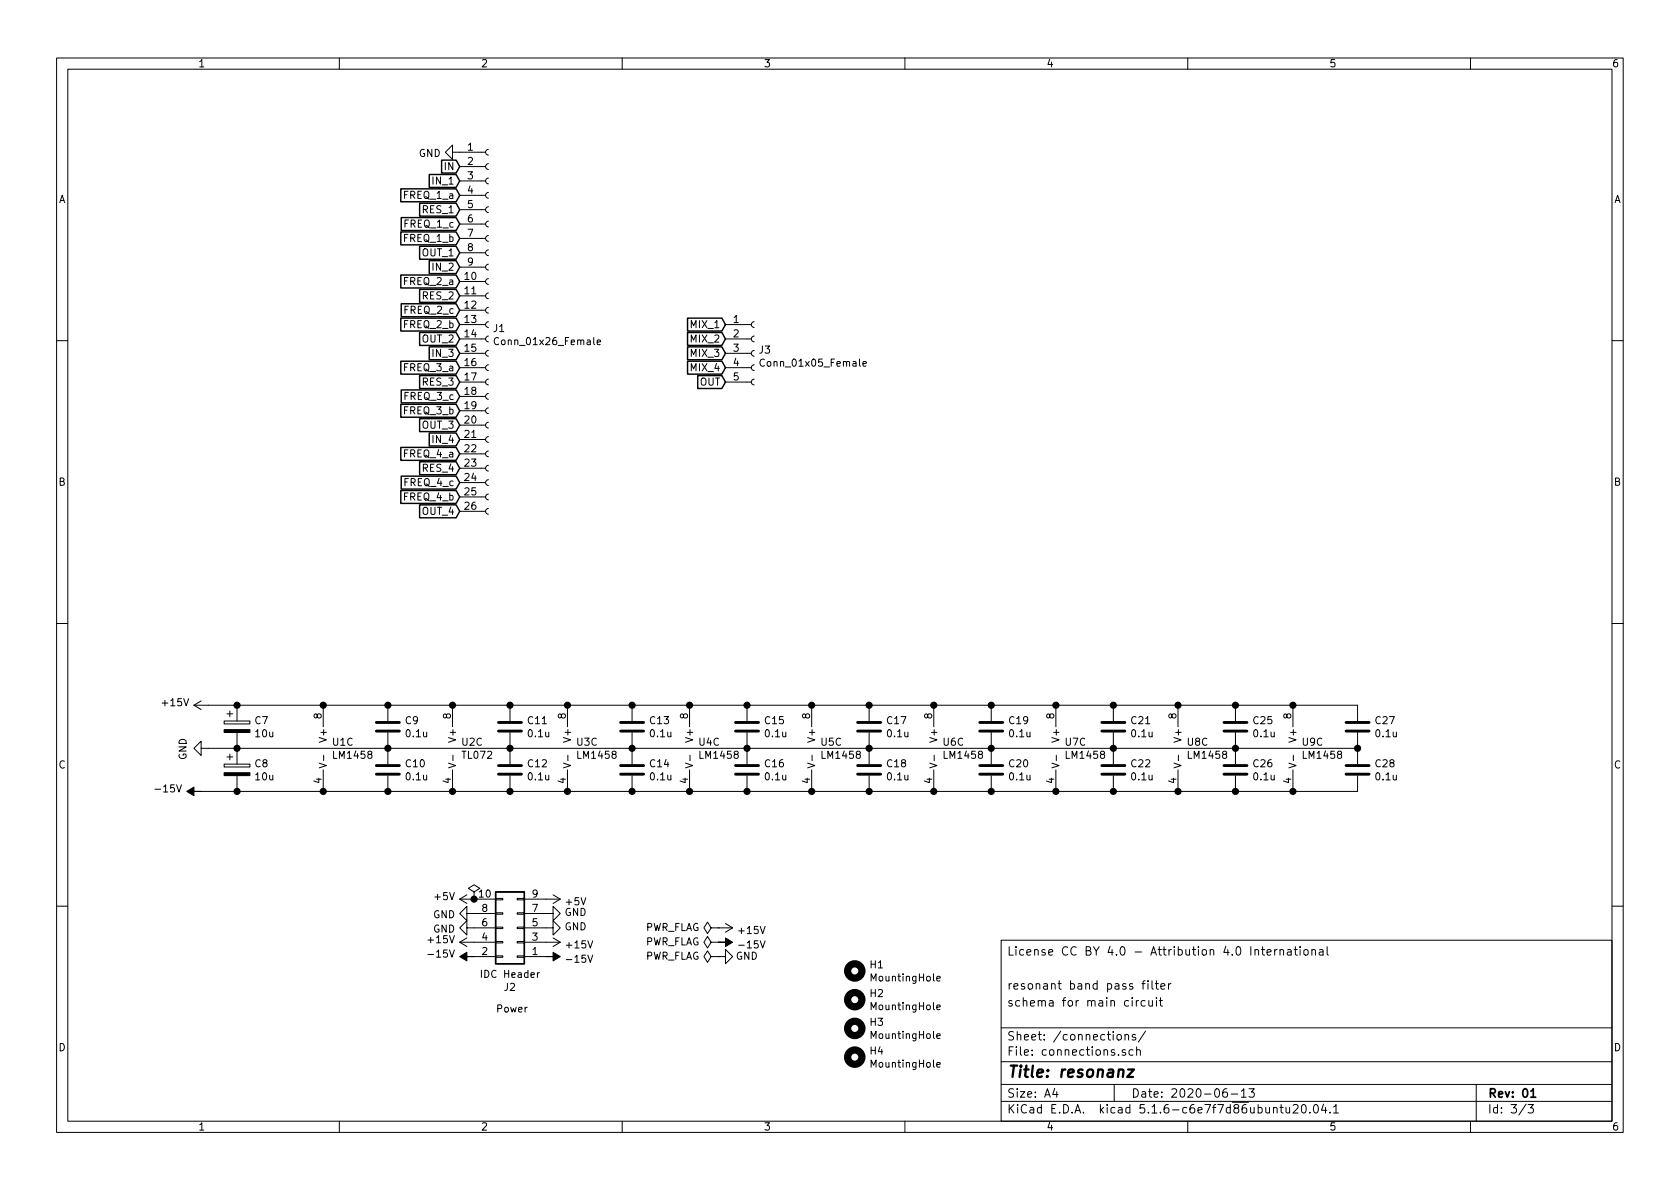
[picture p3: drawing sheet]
EESchema Schematic File Version 4
EELAYER 30 0
EELAYER END
$Descr A4 11693 8268
encoding utf-8
Sheet 3 3
Title "resonanz"
Date "2020-06-13"
Rev "01"
Comp ""
Comment1 "schema for main circuit"
Comment2 "resonant band pass filter"
Comment3 ""
Comment4 "License CC BY 4.0 - Attribution 4.0 International"
$EndDescr
$Comp
L power:+15V #PWR?
U 1 1
P 1450 4900
AR Path="/5F186FB7" Ref="#PWR?"  Part="1" 
AR Path="/5F169930/5F186FB7" Ref="#PWR019"  Part="1" 
F 0 "#PWR019" H 1450 4750 50  0001 C CNN
F 1 "+15V" V 1465 5028 50  0000 L CNN
F 2 "" H 1450 4900 50  0001 C CNN
F 3 "" H 1450 4900 50  0001 C CNN
	1    1450 4900
	0    -1   -1   0   
$EndComp
$Comp
L Device:CP C?
U 1 1
P 1650 5350
AR Path="/5F186FBD" Ref="C?"  Part="1" 
AR Path="/5F169930/5F186FBD" Ref="C8"  Part="1" 
F 0 "C8" H 1768 5396 50  0000 L CNN
F 1 "10u" H 1768 5305 50  0000 L CNN
F 2 "Capacitor_THT:CP_Radial_D5.0mm_P2.50mm" H 1688 5200 50  0001 C CNN
F 3 "~" H 1650 5350 50  0001 C CNN
	1    1650 5350
	1    0    0    -1  
$EndComp
$Comp
L power:GND #PWR?
U 1 1
P 1450 5200
AR Path="/5F186FC3" Ref="#PWR?"  Part="1" 
AR Path="/5F169930/5F186FC3" Ref="#PWR020"  Part="1" 
F 0 "#PWR020" H 1450 4950 50  0001 C CNN
F 1 "GND" H 1455 5027 50  0000 C CNN
F 2 "" H 1450 5200 50  0001 C CNN
F 3 "" H 1450 5200 50  0001 C CNN
	1    1450 5200
	0    1    1    0   
$EndComp
Wire Wire Line
	1650 5200 1450 5200
$Comp
L Device:C C?
U 1 1
P 2700 5350
AR Path="/5F186FCA" Ref="C?"  Part="1" 
AR Path="/5F169930/5F186FCA" Ref="C10"  Part="1" 
F 0 "C10" H 2815 5396 50  0000 L CNN
F 1 "0.1u" H 2815 5305 50  0000 L CNN
F 2 "Capacitor_THT:C_Rect_L4.0mm_W2.5mm_P2.50mm" H 2738 5200 50  0001 C CNN
F 3 "~" H 2700 5350 50  0001 C CNN
	1    2700 5350
	1    0    0    -1  
$EndComp
Connection ~ 1650 5200
$Comp
L Device:CP C?
U 1 1
P 1650 5050
AR Path="/5F186FD1" Ref="C?"  Part="1" 
AR Path="/5F169930/5F186FD1" Ref="C7"  Part="1" 
F 0 "C7" H 1768 5096 50  0000 L CNN
F 1 "10u" H 1768 5005 50  0000 L CNN
F 2 "Capacitor_THT:CP_Radial_D5.0mm_P2.50mm" H 1688 4900 50  0001 C CNN
F 3 "~" H 1650 5050 50  0001 C CNN
	1    1650 5050
	1    0    0    -1  
$EndComp
$Comp
L power:-15V #PWR?
U 1 1
P 1400 5500
AR Path="/5F186FD7" Ref="#PWR?"  Part="1" 
AR Path="/5F169930/5F186FD7" Ref="#PWR018"  Part="1" 
F 0 "#PWR018" H 1400 5600 50  0001 C CNN
F 1 "-15V" V 1415 5628 50  0000 L CNN
F 2 "" H 1400 5500 50  0001 C CNN
F 3 "" H 1400 5500 50  0001 C CNN
	1    1400 5500
	0    -1   -1   0   
$EndComp
Wire Wire Line
	1650 4900 1450 4900
Wire Wire Line
	1400 5500 1650 5500
Connection ~ 1650 5500
Connection ~ 1650 4900
Wire Wire Line
	1650 5200 2700 5200
Connection ~ 2700 5200
$Comp
L Device:C C?
U 1 1
P 2700 5050
AR Path="/5F186FF5" Ref="C?"  Part="1" 
AR Path="/5F169930/5F186FF5" Ref="C9"  Part="1" 
F 0 "C9" H 2815 5096 50  0000 L CNN
F 1 "0.1u" H 2815 5005 50  0000 L CNN
F 2 "Capacitor_THT:C_Rect_L4.0mm_W2.5mm_P2.50mm" H 2738 4900 50  0001 C CNN
F 3 "~" H 2700 5050 50  0001 C CNN
	1    2700 5050
	1    0    0    -1  
$EndComp
$Comp
L Device:C C?
U 1 1
P 3550 5350
AR Path="/5F186FFB" Ref="C?"  Part="1" 
AR Path="/5F169930/5F186FFB" Ref="C12"  Part="1" 
F 0 "C12" H 3665 5396 50  0000 L CNN
F 1 "0.1u" H 3665 5305 50  0000 L CNN
F 2 "Capacitor_THT:C_Rect_L4.0mm_W2.5mm_P2.50mm" H 3588 5200 50  0001 C CNN
F 3 "~" H 3550 5350 50  0001 C CNN
	1    3550 5350
	1    0    0    -1  
$EndComp
$Comp
L Device:C C?
U 1 1
P 3550 5050
AR Path="/5F187001" Ref="C?"  Part="1" 
AR Path="/5F169930/5F187001" Ref="C11"  Part="1" 
F 0 "C11" H 3665 5096 50  0000 L CNN
F 1 "0.1u" H 3665 5005 50  0000 L CNN
F 2 "Capacitor_THT:C_Rect_L4.0mm_W2.5mm_P2.50mm" H 3588 4900 50  0001 C CNN
F 3 "~" H 3550 5050 50  0001 C CNN
	1    3550 5050
	1    0    0    -1  
$EndComp
Connection ~ 2700 4900
Connection ~ 2700 5500
Wire Wire Line
	2700 5200 3550 5200
Connection ~ 3550 5200
$Comp
L Device:C C?
U 1 1
P 4400 5350
AR Path="/5F187017" Ref="C?"  Part="1" 
AR Path="/5F169930/5F187017" Ref="C14"  Part="1" 
F 0 "C14" H 4515 5396 50  0000 L CNN
F 1 "0.1u" H 4515 5305 50  0000 L CNN
F 2 "Capacitor_THT:C_Rect_L4.0mm_W2.5mm_P2.50mm" H 4438 5200 50  0001 C CNN
F 3 "~" H 4400 5350 50  0001 C CNN
	1    4400 5350
	1    0    0    -1  
$EndComp
$Comp
L Device:C C?
U 1 1
P 4400 5050
AR Path="/5F18701D" Ref="C?"  Part="1" 
AR Path="/5F169930/5F18701D" Ref="C13"  Part="1" 
F 0 "C13" H 4515 5096 50  0000 L CNN
F 1 "0.1u" H 4515 5005 50  0000 L CNN
F 2 "Capacitor_THT:C_Rect_L4.0mm_W2.5mm_P2.50mm" H 4438 4900 50  0001 C CNN
F 3 "~" H 4400 5050 50  0001 C CNN
	1    4400 5050
	1    0    0    -1  
$EndComp
Connection ~ 4400 5200
$Comp
L Device:C C?
U 1 1
P 5200 5350
AR Path="/5F18702E" Ref="C?"  Part="1" 
AR Path="/5F169930/5F18702E" Ref="C16"  Part="1" 
F 0 "C16" H 5315 5396 50  0000 L CNN
F 1 "0.1u" H 5315 5305 50  0000 L CNN
F 2 "Capacitor_THT:C_Rect_L4.0mm_W2.5mm_P2.50mm" H 5238 5200 50  0001 C CNN
F 3 "~" H 5200 5350 50  0001 C CNN
	1    5200 5350
	1    0    0    -1  
$EndComp
$Comp
L Device:C C?
U 1 1
P 5200 5050
AR Path="/5F187034" Ref="C?"  Part="1" 
AR Path="/5F169930/5F187034" Ref="C15"  Part="1" 
F 0 "C15" H 5315 5096 50  0000 L CNN
F 1 "0.1u" H 5315 5005 50  0000 L CNN
F 2 "Capacitor_THT:C_Rect_L4.0mm_W2.5mm_P2.50mm" H 5238 4900 50  0001 C CNN
F 3 "~" H 5200 5050 50  0001 C CNN
	1    5200 5050
	1    0    0    -1  
$EndComp
Connection ~ 5200 5200
Wire Wire Line
	4400 5200 5200 5200
$Comp
L Device:C C?
U 1 1
P 6050 5350
AR Path="/5F187048" Ref="C?"  Part="1" 
AR Path="/5F169930/5F187048" Ref="C18"  Part="1" 
F 0 "C18" H 6165 5396 50  0000 L CNN
F 1 "0.1u" H 6165 5305 50  0000 L CNN
F 2 "Capacitor_THT:C_Rect_L4.0mm_W2.5mm_P2.50mm" H 6088 5200 50  0001 C CNN
F 3 "~" H 6050 5350 50  0001 C CNN
	1    6050 5350
	1    0    0    -1  
$EndComp
$Comp
L Device:C C?
U 1 1
P 6050 5050
AR Path="/5F18704E" Ref="C?"  Part="1" 
AR Path="/5F169930/5F18704E" Ref="C17"  Part="1" 
F 0 "C17" H 6165 5096 50  0000 L CNN
F 1 "0.1u" H 6165 5005 50  0000 L CNN
F 2 "Capacitor_THT:C_Rect_L4.0mm_W2.5mm_P2.50mm" H 6088 4900 50  0001 C CNN
F 3 "~" H 6050 5050 50  0001 C CNN
	1    6050 5050
	1    0    0    -1  
$EndComp
Wire Wire Line
	5200 5200 6050 5200
Connection ~ 6050 5200
$Comp
L Device:C C?
U 1 1
P 6900 5350
AR Path="/5F187062" Ref="C?"  Part="1" 
AR Path="/5F169930/5F187062" Ref="C20"  Part="1" 
F 0 "C20" H 7015 5396 50  0000 L CNN
F 1 "0.1u" H 7015 5305 50  0000 L CNN
F 2 "Capacitor_THT:C_Rect_L4.0mm_W2.5mm_P2.50mm" H 6938 5200 50  0001 C CNN
F 3 "~" H 6900 5350 50  0001 C CNN
	1    6900 5350
	1    0    0    -1  
$EndComp
$Comp
L Device:C C?
U 1 1
P 6900 5050
AR Path="/5F187068" Ref="C?"  Part="1" 
AR Path="/5F169930/5F187068" Ref="C19"  Part="1" 
F 0 "C19" H 7015 5096 50  0000 L CNN
F 1 "0.1u" H 7015 5005 50  0000 L CNN
F 2 "Capacitor_THT:C_Rect_L4.0mm_W2.5mm_P2.50mm" H 6938 4900 50  0001 C CNN
F 3 "~" H 6900 5050 50  0001 C CNN
	1    6900 5050
	1    0    0    -1  
$EndComp
Wire Wire Line
	6050 5200 6900 5200
Connection ~ 6900 5200
$Comp
L Device:C C?
U 1 1
P 7750 5350
AR Path="/5F18707C" Ref="C?"  Part="1" 
AR Path="/5F169930/5F18707C" Ref="C22"  Part="1" 
F 0 "C22" H 7865 5396 50  0000 L CNN
F 1 "0.1u" H 7865 5305 50  0000 L CNN
F 2 "Capacitor_THT:C_Rect_L4.0mm_W2.5mm_P2.50mm" H 7788 5200 50  0001 C CNN
F 3 "~" H 7750 5350 50  0001 C CNN
	1    7750 5350
	1    0    0    -1  
$EndComp
$Comp
L Device:C C?
U 1 1
P 7750 5050
AR Path="/5F187082" Ref="C?"  Part="1" 
AR Path="/5F169930/5F187082" Ref="C21"  Part="1" 
F 0 "C21" H 7865 5096 50  0000 L CNN
F 1 "0.1u" H 7865 5005 50  0000 L CNN
F 2 "Capacitor_THT:C_Rect_L4.0mm_W2.5mm_P2.50mm" H 7788 4900 50  0001 C CNN
F 3 "~" H 7750 5050 50  0001 C CNN
	1    7750 5050
	1    0    0    -1  
$EndComp
Wire Wire Line
	6900 5200 7750 5200
Connection ~ 7750 5200
Connection ~ 3550 4900
Connection ~ 3550 5500
Connection ~ 4400 4900
Connection ~ 4400 5500
Connection ~ 5200 4900
Connection ~ 5200 5500
Connection ~ 6050 4900
Connection ~ 6050 5500
Connection ~ 6900 4900
Connection ~ 6900 5500
$Comp
L power:PWR_FLAG #FLG?
U 1 1
P 5000 6450
AR Path="/5F194035" Ref="#FLG?"  Part="1" 
AR Path="/5F169930/5F194035" Ref="#FLG02"  Part="1" 
F 0 "#FLG02" H 5000 6525 50  0001 C CNN
F 1 "PWR_FLAG" V 5000 6578 50  0000 L CNN
F 2 "" H 5000 6450 50  0001 C CNN
F 3 "~" H 5000 6450 50  0001 C CNN
	1    5000 6450
	0    -1   -1   0   
$EndComp
$Comp
L Connector_Generic:Conn_02x05_Odd_Even J?
U 1 1
P 3600 6450
AR Path="/5F19403B" Ref="J?"  Part="1" 
AR Path="/5F169930/5F19403B" Ref="J2"  Part="1" 
F 0 "J2" H 3650 6867 50  0000 C CNN
F 1 "IDC Header" H 3650 6776 50  0000 C CNN
F 2 "Connector_IDC:IDC-Header_2x05_P2.54mm_Vertical" H 3600 6450 50  0001 C CNN
F 3 "~" H 3600 6450 50  0001 C CNN
	1    3600 6450
	-1   0    0    1   
$EndComp
$Comp
L power:+15V #PWR?
U 1 1
P 3300 6550
AR Path="/5F194041" Ref="#PWR?"  Part="1" 
AR Path="/5F169930/5F194041" Ref="#PWR024"  Part="1" 
F 0 "#PWR024" H 3300 6400 50  0001 C CNN
F 1 "+15V" V 3315 6678 50  0000 L CNN
F 2 "" H 3300 6550 50  0001 C CNN
F 3 "" H 3300 6550 50  0001 C CNN
	1    3300 6550
	0    -1   -1   0   
$EndComp
$Comp
L power:+15V #PWR?
U 1 1
P 3800 6550
AR Path="/5F194047" Ref="#PWR?"  Part="1" 
AR Path="/5F169930/5F194047" Ref="#PWR029"  Part="1" 
F 0 "#PWR029" H 3800 6400 50  0001 C CNN
F 1 "+15V" V 3815 6678 50  0000 L CNN
F 2 "" H 3800 6550 50  0001 C CNN
F 3 "" H 3800 6550 50  0001 C CNN
	1    3800 6550
	0    1    1    0   
$EndComp
$Comp
L power:-15V #PWR?
U 1 1
P 3300 6650
AR Path="/5F19404D" Ref="#PWR?"  Part="1" 
AR Path="/5F169930/5F19404D" Ref="#PWR025"  Part="1" 
F 0 "#PWR025" H 3300 6750 50  0001 C CNN
F 1 "-15V" V 3315 6778 50  0000 L CNN
F 2 "" H 3300 6650 50  0001 C CNN
F 3 "" H 3300 6650 50  0001 C CNN
	1    3300 6650
	0    -1   -1   0   
$EndComp
$Comp
L power:-15V #PWR?
U 1 1
P 3800 6650
AR Path="/5F194053" Ref="#PWR?"  Part="1" 
AR Path="/5F169930/5F194053" Ref="#PWR030"  Part="1" 
F 0 "#PWR030" H 3800 6750 50  0001 C CNN
F 1 "-15V" V 3815 6778 50  0000 L CNN
F 2 "" H 3800 6650 50  0001 C CNN
F 3 "" H 3800 6650 50  0001 C CNN
	1    3800 6650
	0    1    1    0   
$EndComp
$Comp
L power:GND #PWR?
U 1 1
P 3300 6450
AR Path="/5F194059" Ref="#PWR?"  Part="1" 
AR Path="/5F169930/5F194059" Ref="#PWR023"  Part="1" 
F 0 "#PWR023" H 3300 6200 50  0001 C CNN
F 1 "GND" V 3305 6322 50  0000 R CNN
F 2 "" H 3300 6450 50  0001 C CNN
F 3 "" H 3300 6450 50  0001 C CNN
	1    3300 6450
	0    1    1    0   
$EndComp
$Comp
L power:GND #PWR?
U 1 1
P 3300 6350
AR Path="/5F19405F" Ref="#PWR?"  Part="1" 
AR Path="/5F169930/5F19405F" Ref="#PWR022"  Part="1" 
F 0 "#PWR022" H 3300 6100 50  0001 C CNN
F 1 "GND" V 3305 6222 50  0000 R CNN
F 2 "" H 3300 6350 50  0001 C CNN
F 3 "" H 3300 6350 50  0001 C CNN
	1    3300 6350
	0    1    1    0   
$EndComp
$Comp
L power:GND #PWR?
U 1 1
P 3800 6350
AR Path="/5F194065" Ref="#PWR?"  Part="1" 
AR Path="/5F169930/5F194065" Ref="#PWR027"  Part="1" 
F 0 "#PWR027" H 3800 6100 50  0001 C CNN
F 1 "GND" V 3805 6222 50  0000 R CNN
F 2 "" H 3800 6350 50  0001 C CNN
F 3 "" H 3800 6350 50  0001 C CNN
	1    3800 6350
	0    -1   -1   0   
$EndComp
$Comp
L power:GND #PWR?
U 1 1
P 3800 6450
AR Path="/5F19406B" Ref="#PWR?"  Part="1" 
AR Path="/5F169930/5F19406B" Ref="#PWR028"  Part="1" 
F 0 "#PWR028" H 3800 6200 50  0001 C CNN
F 1 "GND" V 3805 6322 50  0000 R CNN
F 2 "" H 3800 6450 50  0001 C CNN
F 3 "" H 3800 6450 50  0001 C CNN
	1    3800 6450
	0    -1   -1   0   
$EndComp
$Comp
L power:+5V #PWR?
U 1 1
P 3800 6250
AR Path="/5F194071" Ref="#PWR?"  Part="1" 
AR Path="/5F169930/5F194071" Ref="#PWR026"  Part="1" 
F 0 "#PWR026" H 3800 6100 50  0001 C CNN
F 1 "+5V" V 3815 6378 50  0000 L CNN
F 2 "" H 3800 6250 50  0001 C CNN
F 3 "" H 3800 6250 50  0001 C CNN
	1    3800 6250
	0    1    1    0   
$EndComp
$Comp
L power:+5V #PWR?
U 1 1
P 3300 6250
AR Path="/5F194077" Ref="#PWR?"  Part="1" 
AR Path="/5F169930/5F194077" Ref="#PWR021"  Part="1" 
F 0 "#PWR021" H 3300 6100 50  0001 C CNN
F 1 "+5V" V 3315 6378 50  0000 L CNN
F 2 "" H 3300 6250 50  0001 C CNN
F 3 "" H 3300 6250 50  0001 C CNN
	1    3300 6250
	0    -1   -1   0   
$EndComp
$Comp
L power:PWR_FLAG #FLG?
U 1 1
P 3300 6250
AR Path="/5F19407D" Ref="#FLG?"  Part="1" 
AR Path="/5F169930/5F19407D" Ref="#FLG01"  Part="1" 
F 0 "#FLG01" H 3300 6325 50  0001 C CNN
F 1 "PWR_FLAG" H 3300 6378 50  0001 L CNN
F 2 "" H 3300 6250 50  0001 C CNN
F 3 "~" H 3300 6250 50  0001 C CNN
	1    3300 6250
	1    0    0    -1  
$EndComp
Connection ~ 3300 6250
Text Notes 3450 7050 0    50   ~ 0
Power
$Comp
L power:+15V #PWR?
U 1 1
P 5000 6450
AR Path="/5F194085" Ref="#PWR?"  Part="1" 
AR Path="/5F169930/5F194085" Ref="#PWR031"  Part="1" 
F 0 "#PWR031" H 5000 6300 50  0001 C CNN
F 1 "+15V" V 5015 6578 50  0000 L CNN
F 2 "" H 5000 6450 50  0001 C CNN
F 3 "" H 5000 6450 50  0001 C CNN
	1    5000 6450
	0    1    1    0   
$EndComp
$Comp
L power:-15V #PWR?
U 1 1
P 5000 6550
AR Path="/5F19408B" Ref="#PWR?"  Part="1" 
AR Path="/5F169930/5F19408B" Ref="#PWR032"  Part="1" 
F 0 "#PWR032" H 5000 6650 50  0001 C CNN
F 1 "-15V" V 5015 6678 50  0000 L CNN
F 2 "" H 5000 6550 50  0001 C CNN
F 3 "" H 5000 6550 50  0001 C CNN
	1    5000 6550
	0    1    1    0   
$EndComp
$Comp
L power:GND #PWR?
U 1 1
P 5000 6650
AR Path="/5F194091" Ref="#PWR?"  Part="1" 
AR Path="/5F169930/5F194091" Ref="#PWR033"  Part="1" 
F 0 "#PWR033" H 5000 6400 50  0001 C CNN
F 1 "GND" V 5000 6450 50  0000 C CNN
F 2 "" H 5000 6650 50  0001 C CNN
F 3 "" H 5000 6650 50  0001 C CNN
	1    5000 6650
	0    -1   -1   0   
$EndComp
$Comp
L power:PWR_FLAG #FLG?
U 1 1
P 5000 6550
AR Path="/5F194097" Ref="#FLG?"  Part="1" 
AR Path="/5F169930/5F194097" Ref="#FLG03"  Part="1" 
F 0 "#FLG03" H 5000 6625 50  0001 C CNN
F 1 "PWR_FLAG" V 5000 6678 50  0000 L CNN
F 2 "" H 5000 6550 50  0001 C CNN
F 3 "~" H 5000 6550 50  0001 C CNN
	1    5000 6550
	0    -1   -1   0   
$EndComp
$Comp
L power:PWR_FLAG #FLG?
U 1 1
P 5000 6650
AR Path="/5F19409D" Ref="#FLG?"  Part="1" 
AR Path="/5F169930/5F19409D" Ref="#FLG04"  Part="1" 
F 0 "#FLG04" H 5000 6725 50  0001 C CNN
F 1 "PWR_FLAG" V 5000 6778 50  0000 L CNN
F 2 "" H 5000 6650 50  0001 C CNN
F 3 "~" H 5000 6650 50  0001 C CNN
	1    5000 6650
	0    -1   -1   0   
$EndComp
Text GLabel 3200 1150 0    50   Input ~ 0
IN
Text GLabel 3200 1250 0    50   Input ~ 0
IN_1
Text GLabel 3200 1450 0    50   Input ~ 0
RES_1
Text GLabel 3200 1350 0    50   Input ~ 0
FREQ_1_a
Text GLabel 3200 1650 0    50   Input ~ 0
FREQ_1_b
Text GLabel 3200 1550 0    50   Input ~ 0
FREQ_1_c
Text GLabel 3200 1750 0    50   Input ~ 0
OUT_1
Text GLabel 3200 1850 0    50   Input ~ 0
IN_2
Text GLabel 3200 1950 0    50   Input ~ 0
FREQ_2_a
Text GLabel 3200 2250 0    50   Input ~ 0
FREQ_2_b
Text GLabel 3200 2150 0    50   Input ~ 0
FREQ_2_c
Text GLabel 3200 2350 0    50   Input ~ 0
OUT_2
Text GLabel 3200 2450 0    50   Input ~ 0
IN_3
Text GLabel 3200 2650 0    50   Input ~ 0
RES_3
Text GLabel 3200 2550 0    50   Input ~ 0
FREQ_3_a
Text GLabel 3200 2850 0    50   Input ~ 0
FREQ_3_b
Text GLabel 3200 2750 0    50   Input ~ 0
FREQ_3_c
Text GLabel 3200 2950 0    50   Input ~ 0
OUT_3
Text GLabel 5050 2650 0    50   Input ~ 0
OUT
$Comp
L power:GND #PWR0101
U 1 1
P 3200 1050
F 0 "#PWR0101" H 3200 800 50  0001 C CNN
F 1 "GND" V 3205 922 50  0000 R CNN
F 2 "" H 3200 1050 50  0001 C CNN
F 3 "" H 3200 1050 50  0001 C CNN
	1    3200 1050
	0    1    1    0   
$EndComp
Text GLabel 3200 2050 0    50   Input ~ 0
RES_2
$Comp
L Device:C C?
U 1 1
P 8600 5350
AR Path="/5EED6A21" Ref="C?"  Part="1" 
AR Path="/5F169930/5EED6A21" Ref="C26"  Part="1" 
F 0 "C26" H 8715 5396 50  0000 L CNN
F 1 "0.1u" H 8715 5305 50  0000 L CNN
F 2 "Capacitor_THT:C_Rect_L4.0mm_W2.5mm_P2.50mm" H 8638 5200 50  0001 C CNN
F 3 "~" H 8600 5350 50  0001 C CNN
	1    8600 5350
	1    0    0    -1  
$EndComp
$Comp
L Device:C C?
U 1 1
P 8600 5050
AR Path="/5EED6A27" Ref="C?"  Part="1" 
AR Path="/5F169930/5EED6A27" Ref="C25"  Part="1" 
F 0 "C25" H 8715 5096 50  0000 L CNN
F 1 "0.1u" H 8715 5005 50  0000 L CNN
F 2 "Capacitor_THT:C_Rect_L4.0mm_W2.5mm_P2.50mm" H 8638 4900 50  0001 C CNN
F 3 "~" H 8600 5050 50  0001 C CNN
	1    8600 5050
	1    0    0    -1  
$EndComp
Wire Wire Line
	7750 5200 8600 5200
Connection ~ 8600 5200
$Comp
L Device:C C?
U 1 1
P 9450 5350
AR Path="/5EED6A3B" Ref="C?"  Part="1" 
AR Path="/5F169930/5EED6A3B" Ref="C28"  Part="1" 
F 0 "C28" H 9565 5396 50  0000 L CNN
F 1 "0.1u" H 9565 5305 50  0000 L CNN
F 2 "Capacitor_THT:C_Rect_L4.0mm_W2.5mm_P2.50mm" H 9488 5200 50  0001 C CNN
F 3 "~" H 9450 5350 50  0001 C CNN
	1    9450 5350
	1    0    0    -1  
$EndComp
$Comp
L Device:C C?
U 1 1
P 9450 5050
AR Path="/5EED6A41" Ref="C?"  Part="1" 
AR Path="/5F169930/5EED6A41" Ref="C27"  Part="1" 
F 0 "C27" H 9565 5096 50  0000 L CNN
F 1 "0.1u" H 9565 5005 50  0000 L CNN
F 2 "Capacitor_THT:C_Rect_L4.0mm_W2.5mm_P2.50mm" H 9488 4900 50  0001 C CNN
F 3 "~" H 9450 5050 50  0001 C CNN
	1    9450 5050
	1    0    0    -1  
$EndComp
Wire Wire Line
	8600 5200 9450 5200
Connection ~ 9450 5200
Connection ~ 8600 4900
Connection ~ 8600 5500
Text GLabel 3200 3050 0    50   Input ~ 0
IN_4
Text GLabel 3200 3250 0    50   Input ~ 0
RES_4
Text GLabel 3200 3150 0    50   Input ~ 0
FREQ_4_a
Text GLabel 3200 3450 0    50   Input ~ 0
FREQ_4_b
Text GLabel 3200 3350 0    50   Input ~ 0
FREQ_4_c
Text GLabel 3200 3550 0    50   Input ~ 0
OUT_4
Connection ~ 7750 4900
Connection ~ 7750 5500
$Comp
L Mechanical:MountingHole H1
U 1 1
P 5950 6750
F 0 "H1" H 6050 6796 50  0000 L CNN
F 1 "MountingHole" H 6050 6705 50  0000 L CNN
F 2 "MountingHole:MountingHole_2.2mm_M2" H 5950 6750 50  0001 C CNN
F 3 "~" H 5950 6750 50  0001 C CNN
	1    5950 6750
	1    0    0    -1  
$EndComp
$Comp
L Mechanical:MountingHole H2
U 1 1
P 5950 6950
F 0 "H2" H 6050 6996 50  0000 L CNN
F 1 "MountingHole" H 6050 6905 50  0000 L CNN
F 2 "MountingHole:MountingHole_2.2mm_M2" H 5950 6950 50  0001 C CNN
F 3 "~" H 5950 6950 50  0001 C CNN
	1    5950 6950
	1    0    0    -1  
$EndComp
$Comp
L Mechanical:MountingHole H3
U 1 1
P 5950 7150
F 0 "H3" H 6050 7196 50  0000 L CNN
F 1 "MountingHole" H 6050 7105 50  0000 L CNN
F 2 "MountingHole:MountingHole_2.2mm_M2" H 5950 7150 50  0001 C CNN
F 3 "~" H 5950 7150 50  0001 C CNN
	1    5950 7150
	1    0    0    -1  
$EndComp
$Comp
L Mechanical:MountingHole H4
U 1 1
P 5950 7350
F 0 "H4" H 6050 7396 50  0000 L CNN
F 1 "MountingHole" H 6050 7305 50  0000 L CNN
F 2 "MountingHole:MountingHole_2.2mm_M2" H 5950 7350 50  0001 C CNN
F 3 "~" H 5950 7350 50  0001 C CNN
	1    5950 7350
	1    0    0    -1  
$EndComp
Text GLabel 5050 2250 0    50   Input ~ 0
MIX_1
Text GLabel 5050 2350 0    50   Input ~ 0
MIX_2
Text GLabel 5050 2450 0    50   Input ~ 0
MIX_3
Text GLabel 5050 2550 0    50   Input ~ 0
MIX_4
Wire Wire Line
	3550 5200 4400 5200
$Comp
L Connector:Conn_01x26_Female J1
U 1 1
P 3400 2250
F 0 "J1" H 3428 2226 50  0000 L CNN
F 1 "Conn_01x26_Female" H 3428 2135 50  0000 L CNN
F 2 "Connector_PinHeader_2.54mm:PinHeader_1x26_P2.54mm_Vertical" H 3400 2250 50  0001 C CNN
F 3 "~" H 3400 2250 50  0001 C CNN
	1    3400 2250
	1    0    0    -1  
$EndComp
$Comp
L Connector:Conn_01x05_Female J3
U 1 1
P 5250 2450
F 0 "J3" H 5278 2476 50  0000 L CNN
F 1 "Conn_01x05_Female" H 5278 2385 50  0000 L CNN
F 2 "Connector_PinHeader_2.54mm:PinHeader_1x05_P2.54mm_Vertical" H 5250 2450 50  0001 C CNN
F 3 "~" H 5250 2450 50  0001 C CNN
	1    5250 2450
	1    0    0    -1  
$EndComp
$Comp
L elektrophon:LM1458 U3
U 3 1
P 4050 5200
F 0 "U3" H 4008 5246 50  0000 L CNN
F 1 "LM1458" H 4008 5155 50  0000 L CNN
F 2 "Package_DIP:DIP-8_W7.62mm_Socket" H 4050 5200 50  0001 C CNN
F 3 "http://www.ti.com/lit/ds/symlink/lm358.pdf" H 4050 5200 50  0001 C CNN
	3    4050 5200
	1    0    0    -1  
$EndComp
Wire Wire Line
	3550 5500 3950 5500
Wire Wire Line
	3550 4900 3950 4900
Wire Wire Line
	1650 5500 2250 5500
Wire Wire Line
	1650 4900 2250 4900
$Comp
L elektrophon:LM1458 U1
U 3 1
P 2350 5200
F 0 "U1" H 2308 5246 50  0000 L CNN
F 1 "LM1458" H 2308 5155 50  0000 L CNN
F 2 "Package_DIP:DIP-8_W7.62mm_Socket" H 2350 5200 50  0001 C CNN
F 3 "http://www.ti.com/lit/ds/symlink/lm358.pdf" H 2350 5200 50  0001 C CNN
	3    2350 5200
	1    0    0    -1  
$EndComp
Connection ~ 2250 5500
Connection ~ 2250 4900
Wire Wire Line
	2250 5500 2700 5500
Wire Wire Line
	2250 4900 2700 4900
Connection ~ 3950 5500
Wire Wire Line
	3950 5500 4400 5500
Connection ~ 3950 4900
Wire Wire Line
	3950 4900 4400 4900
$Comp
L elektrophon:LM1458 U4
U 3 1
P 4900 5200
F 0 "U4" H 4858 5246 50  0000 L CNN
F 1 "LM1458" H 4858 5155 50  0000 L CNN
F 2 "Package_DIP:DIP-8_W7.62mm_Socket" H 4900 5200 50  0001 C CNN
F 3 "http://www.ti.com/lit/ds/symlink/lm358.pdf" H 4900 5200 50  0001 C CNN
	3    4900 5200
	1    0    0    -1  
$EndComp
$Comp
L elektrophon:LM1458 U6
U 3 1
P 6600 5200
F 0 "U6" H 6558 5246 50  0000 L CNN
F 1 "LM1458" H 6558 5155 50  0000 L CNN
F 2 "Package_DIP:DIP-8_W7.62mm_Socket" H 6600 5200 50  0001 C CNN
F 3 "http://www.ti.com/lit/ds/symlink/lm358.pdf" H 6600 5200 50  0001 C CNN
	3    6600 5200
	1    0    0    -1  
$EndComp
Wire Wire Line
	4400 5500 4800 5500
Wire Wire Line
	4400 4900 4800 4900
Connection ~ 4800 5500
Wire Wire Line
	4800 5500 5200 5500
Connection ~ 4800 4900
Wire Wire Line
	4800 4900 5200 4900
Wire Wire Line
	6050 5500 6500 5500
Wire Wire Line
	6050 4900 6500 4900
Connection ~ 6500 5500
Wire Wire Line
	6500 5500 6900 5500
Connection ~ 6500 4900
Wire Wire Line
	6500 4900 6900 4900
$Comp
L elektrophon:LM1458 U5
U 3 1
P 5750 5200
F 0 "U5" H 5708 5246 50  0000 L CNN
F 1 "LM1458" H 5708 5155 50  0000 L CNN
F 2 "Package_DIP:DIP-8_W7.62mm_Socket" H 5750 5200 50  0001 C CNN
F 3 "http://www.ti.com/lit/ds/symlink/lm358.pdf" H 5750 5200 50  0001 C CNN
	3    5750 5200
	1    0    0    -1  
$EndComp
Wire Wire Line
	5200 5500 5650 5500
Wire Wire Line
	5200 4900 5650 4900
Connection ~ 5650 5500
Wire Wire Line
	5650 5500 6050 5500
Connection ~ 5650 4900
Wire Wire Line
	5650 4900 6050 4900
$Comp
L elektrophon:LM1458 U7
U 3 1
P 7450 5200
F 0 "U7" H 7408 5246 50  0000 L CNN
F 1 "LM1458" H 7408 5155 50  0000 L CNN
F 2 "Package_DIP:DIP-8_W7.62mm_Socket" H 7450 5200 50  0001 C CNN
F 3 "http://www.ti.com/lit/ds/symlink/lm358.pdf" H 7450 5200 50  0001 C CNN
	3    7450 5200
	1    0    0    -1  
$EndComp
Wire Wire Line
	6900 5500 7350 5500
Wire Wire Line
	6900 4900 7350 4900
Connection ~ 7350 5500
Wire Wire Line
	7350 5500 7750 5500
Connection ~ 7350 4900
Wire Wire Line
	7350 4900 7750 4900
$Comp
L elektrophon:LM1458 U8
U 3 1
P 8300 5200
F 0 "U8" H 8258 5246 50  0000 L CNN
F 1 "LM1458" H 8258 5155 50  0000 L CNN
F 2 "Package_DIP:DIP-8_W7.62mm_Socket" H 8300 5200 50  0001 C CNN
F 3 "http://www.ti.com/lit/ds/symlink/lm358.pdf" H 8300 5200 50  0001 C CNN
	3    8300 5200
	1    0    0    -1  
$EndComp
$Comp
L elektrophon:LM1458 U9
U 3 1
P 9100 5200
F 0 "U9" H 9058 5246 50  0000 L CNN
F 1 "LM1458" H 9058 5155 50  0000 L CNN
F 2 "Package_DIP:DIP-8_W7.62mm_Socket" H 9100 5200 50  0001 C CNN
F 3 "http://www.ti.com/lit/ds/symlink/lm358.pdf" H 9100 5200 50  0001 C CNN
	3    9100 5200
	1    0    0    -1  
$EndComp
Wire Wire Line
	7750 5500 8200 5500
Wire Wire Line
	7750 4900 8200 4900
Wire Wire Line
	8600 5500 9000 5500
Wire Wire Line
	8600 4900 9000 4900
Connection ~ 8200 5500
Wire Wire Line
	8200 5500 8600 5500
Connection ~ 8200 4900
Wire Wire Line
	8200 4900 8600 4900
Connection ~ 9000 5500
Wire Wire Line
	9000 5500 9450 5500
Connection ~ 9000 4900
Wire Wire Line
	9000 4900 9450 4900
Wire Wire Line
	3150 4900 3550 4900
Wire Wire Line
	2700 4900 3150 4900
Connection ~ 3150 4900
Wire Wire Line
	3150 5500 2700 5500
Wire Wire Line
	3550 5500 3150 5500
Connection ~ 3150 5500
$Comp
L Amplifier_Operational:TL072 U?
U 3 1
P 3250 5200
AR Path="/5F186FE9" Ref="U?"  Part="3" 
AR Path="/5F169930/5F186FE9" Ref="U2"  Part="3" 
F 0 "U2" H 3208 5246 50  0000 L CNN
F 1 "TL072" H 3208 5155 50  0000 L CNN
F 2 "Package_DIP:DIP-8_W7.62mm_Socket" H 3250 5200 50  0001 C CNN
F 3 "http://www.ti.com/lit/ds/symlink/tl071.pdf" H 3250 5200 50  0001 C CNN
	3    3250 5200
	1    0    0    -1  
$EndComp
$EndSCHEMATC
